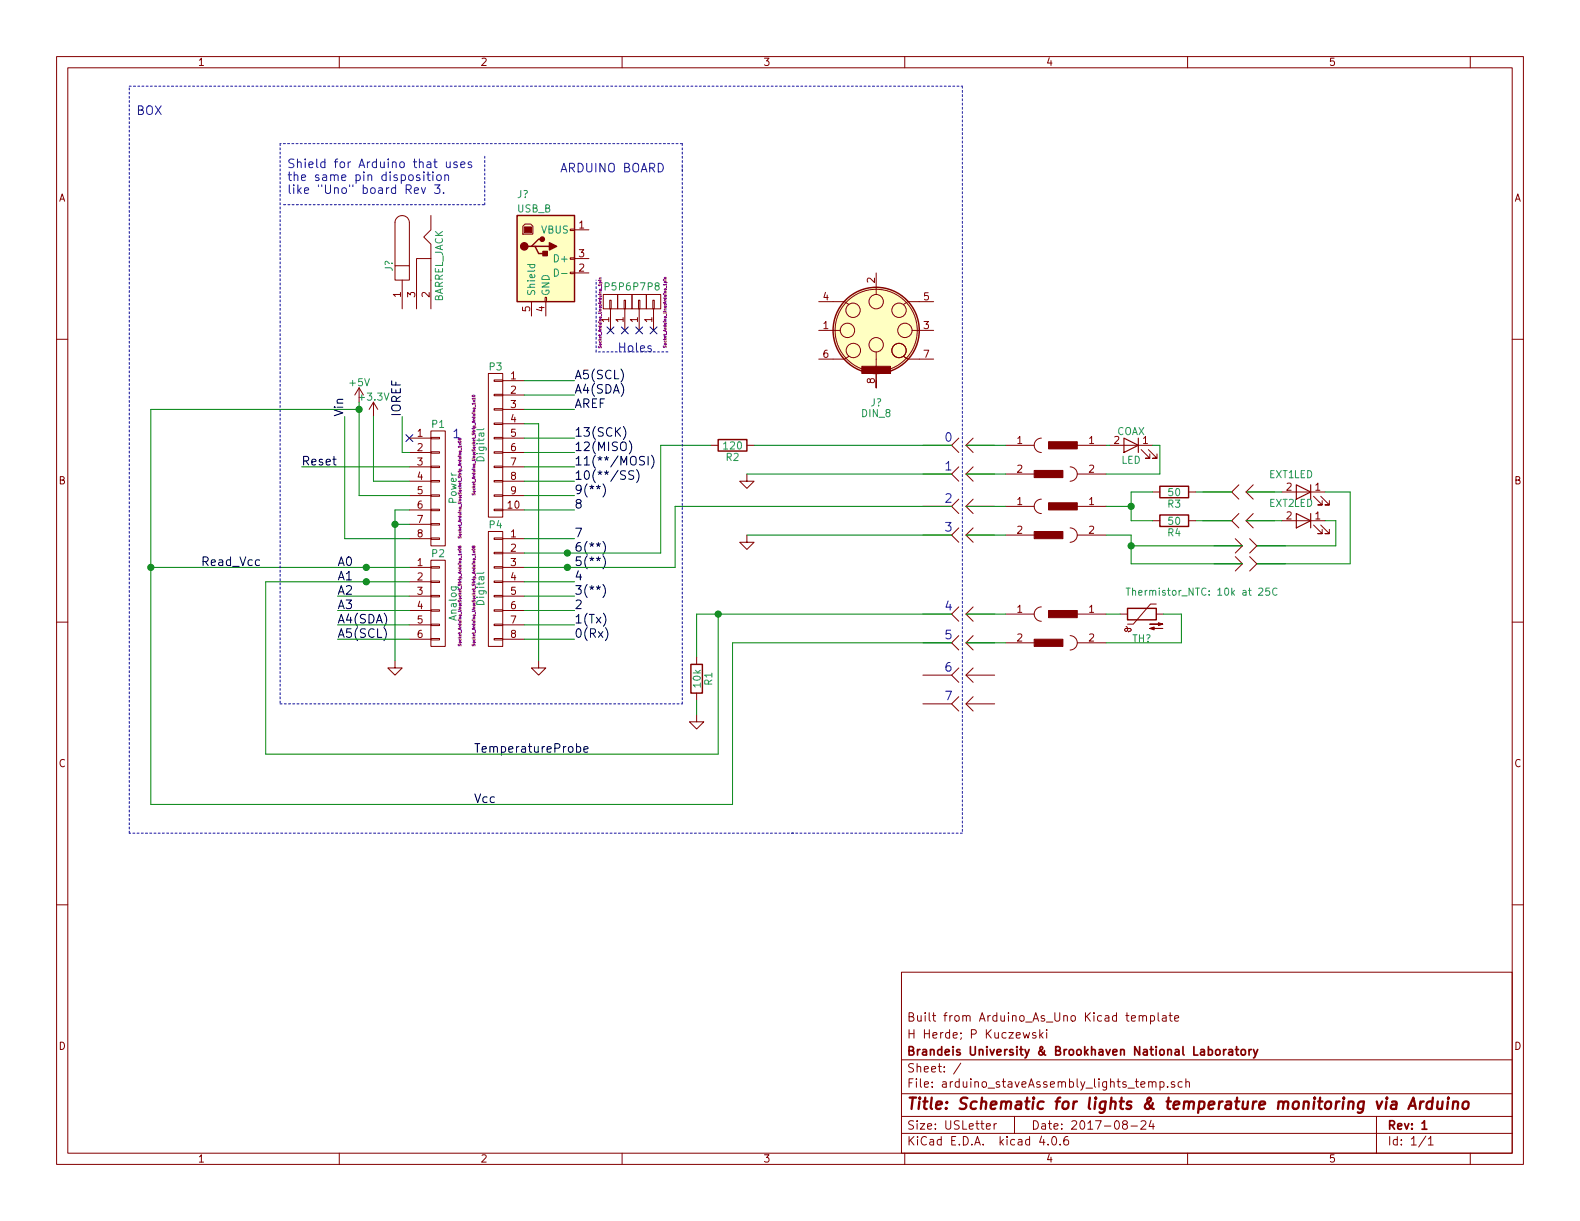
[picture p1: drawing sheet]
EESchema Schematic File Version 2
LIBS:power
LIBS:device
LIBS:transistors
LIBS:conn
LIBS:linear
LIBS:regul
LIBS:74xx
LIBS:cmos4000
LIBS:adc-dac
LIBS:memory
LIBS:xilinx
LIBS:microcontrollers
LIBS:dsp
LIBS:microchip
LIBS:analog_switches
LIBS:motorola
LIBS:texas
LIBS:intel
LIBS:audio
LIBS:interface
LIBS:digital-audio
LIBS:philips
LIBS:display
LIBS:cypress
LIBS:siliconi
LIBS:opto
LIBS:atmel
LIBS:contrib
LIBS:valves
LIBS:graphic
LIBS:arduino_staveAssembly_lights_temp-cache
EELAYER 25 0
EELAYER END
$Descr USLetter 11000 8500
encoding utf-8
Sheet 1 1
Title "Schematic for lights & temperature monitoring via Arduino"
Date "2017-08-24"
Rev "1"
Comp "Brandeis University & Brookhaven National Laboratory"
Comment1 "H Herde; P Kuczewski"
Comment2 "Built from Arduino_As_Uno Kicad template"
Comment3 ""
Comment4 ""
$EndDescr
Text Label 2400 2900 1    60   ~ 0
Vin
Text Label 2800 2900 1    60   ~ 0
IOREF
Text Label 2350 3950 0    60   ~ 0
A0
Text Label 2350 4050 0    60   ~ 0
A1
Text Label 2350 4150 0    60   ~ 0
A2
Text Label 2350 4250 0    60   ~ 0
A3
Text Label 2350 4350 0    60   ~ 0
A4(SDA)
Text Label 2350 4450 0    60   ~ 0
A5(SCL)
Text Label 4000 4450 0    60   ~ 0
0(Rx)
Text Label 4000 4250 0    60   ~ 0
2
Text Label 4000 4350 0    60   ~ 0
1(Tx)
Text Label 4000 4150 0    60   ~ 0
3(**)
Text Label 4000 4050 0    60   ~ 0
4
Text Label 4000 3950 0    60   ~ 0
5(**)
Text Label 4000 3850 0    60   ~ 0
6(**)
Text Label 4000 3750 0    60   ~ 0
7
Text Label 4000 3550 0    60   ~ 0
8
Text Label 4000 3450 0    60   ~ 0
9(**)
Text Label 4000 3350 0    60   ~ 0
10(**/SS)
Text Label 4000 3250 0    60   ~ 0
11(**/MOSI)
Text Label 4000 3150 0    60   ~ 0
12(MISO)
Text Label 4000 3050 0    60   ~ 0
13(SCK)
Text Label 4000 2850 0    60   ~ 0
AREF
NoConn ~ 2850 3050
Text Label 4000 2750 0    60   ~ 0
A4(SDA)
Text Label 4000 2650 0    60   ~ 0
A5(SCL)
Text Notes 4300 2450 0    60   ~ 0
Holes
Text Notes 2000 1350 0    60   ~ 0
Shield for Arduino that uses\nthe same pin disposition\nlike "Uno" board Rev 3.
$Comp
L CONN_01X08 P1
U 1 1
P 3050 3400
F 0 "P1" H 3050 3850 50  0000 C CNN
F 1 "Power" V 3150 3400 50  0000 C CNN
F 2 "Socket_Arduino_Uno:Socket_Strip_Arduino_1x08" V 3200 3400 20  0000 C CNN
F 3 "" H 3050 3400 50  0000 C CNN
	1    3050 3400
	1    0    0    -1  
$EndComp
Text Label 2100 3250 0    60   ~ 0
Reset
$Comp
L +3.3V #PWR01
U 1 1
P 2600 2900
F 0 "#PWR01" H 2600 2750 50  0001 C CNN
F 1 "+3.3V" H 2600 3040 50  0000 C CNN
F 2 "" H 2600 2900 50  0000 C CNN
F 3 "" H 2600 2900 50  0000 C CNN
	1    2600 2900
	1    0    0    -1  
$EndComp
$Comp
L +5V #PWR02
U 1 1
P 2500 2800
F 0 "#PWR02" H 2500 2650 50  0001 C CNN
F 1 "+5V" H 2500 2940 50  0000 C CNN
F 2 "" H 2500 2800 50  0000 C CNN
F 3 "" H 2500 2800 50  0000 C CNN
	1    2500 2800
	1    0    0    -1  
$EndComp
$Comp
L GND #PWR03
U 1 1
P 2750 4600
F 0 "#PWR03" H 2750 4350 50  0001 C CNN
F 1 "GND" H 2750 4450 50  0001 C CNN
F 2 "" H 2750 4600 50  0000 C CNN
F 3 "" H 2750 4600 50  0000 C CNN
	1    2750 4600
	1    0    0    -1  
$EndComp
$Comp
L GND #PWR04
U 1 1
P 3750 4600
F 0 "#PWR04" H 3750 4350 50  0001 C CNN
F 1 "GND" H 3750 4450 50  0001 C CNN
F 2 "" H 3750 4600 50  0000 C CNN
F 3 "" H 3750 4600 50  0000 C CNN
	1    3750 4600
	1    0    0    -1  
$EndComp
$Comp
L CONN_01X06 P2
U 1 1
P 3050 4200
F 0 "P2" H 3050 4550 50  0000 C CNN
F 1 "Analog" V 3150 4200 50  0000 C CNN
F 2 "Socket_Arduino_Uno:Socket_Strip_Arduino_1x06" V 3200 4250 20  0000 C CNN
F 3 "" H 3050 4200 50  0000 C CNN
	1    3050 4200
	1    0    0    -1  
$EndComp
$Comp
L CONN_01X01 P5
U 1 1
P 4250 2100
F 0 "P5" V 4350 2100 50  0000 C CNN
F 1 "CONN_01X01" V 4350 2100 50  0001 C CNN
F 2 "Socket_Arduino_Uno:Arduino_1pin" H 4171 2174 20  0000 C CNN
F 3 "" H 4250 2100 50  0000 C CNN
	1    4250 2100
	0    -1   -1   0   
$EndComp
$Comp
L CONN_01X01 P6
U 1 1
P 4350 2100
F 0 "P6" V 4450 2100 50  0000 C CNN
F 1 "CONN_01X01" V 4450 2100 50  0001 C CNN
F 2 "Socket_Arduino_Uno:Arduino_1pin" H 4350 2100 20  0001 C CNN
F 3 "" H 4350 2100 50  0000 C CNN
	1    4350 2100
	0    -1   -1   0   
$EndComp
$Comp
L CONN_01X01 P7
U 1 1
P 4450 2100
F 0 "P7" V 4550 2100 50  0000 C CNN
F 1 "CONN_01X01" V 4550 2100 50  0001 C CNN
F 2 "Socket_Arduino_Uno:Arduino_1pin" V 4450 2100 20  0001 C CNN
F 3 "" H 4450 2100 50  0000 C CNN
	1    4450 2100
	0    -1   -1   0   
$EndComp
$Comp
L CONN_01X01 P8
U 1 1
P 4550 2100
F 0 "P8" V 4650 2100 50  0000 C CNN
F 1 "CONN_01X01" V 4650 2100 50  0001 C CNN
F 2 "Socket_Arduino_Uno:Arduino_1pin" H 4474 2022 20  0000 C CNN
F 3 "" H 4550 2100 50  0000 C CNN
	1    4550 2100
	0    -1   -1   0   
$EndComp
NoConn ~ 4250 2300
NoConn ~ 4350 2300
NoConn ~ 4450 2300
NoConn ~ 4550 2300
$Comp
L CONN_01X08 P4
U 1 1
P 3450 4100
F 0 "P4" H 3450 4550 50  0000 C CNN
F 1 "Digital" V 3550 4100 50  0000 C CNN
F 2 "Socket_Arduino_Uno:Socket_Strip_Arduino_1x08" V 3600 4050 20  0000 C CNN
F 3 "" H 3450 4100 50  0000 C CNN
	1    3450 4100
	-1   0    0    -1  
$EndComp
$Comp
L CONN_01X10 P3
U 1 1
P 3450 3100
F 0 "P3" H 3450 3650 50  0000 C CNN
F 1 "Digital" V 3550 3100 50  0000 C CNN
F 2 "Socket_Arduino_Uno:Socket_Strip_Arduino_1x10" V 3600 3100 20  0000 C CNN
F 3 "" H 3450 3100 50  0000 C CNN
	1    3450 3100
	-1   0    0    -1  
$EndComp
Text Notes 3150 3050 0    60   ~ 0
1
$Comp
L USB_B J?
U 1 1
P 3800 1800
F 0 "J?" H 3600 2250 50  0000 L CNN
F 1 "USB_B" H 3600 2150 50  0000 L CNN
F 2 "" H 3950 1750 50  0001 C CNN
F 3 "" H 3950 1750 50  0001 C CNN
	1    3800 1800
	1    0    0    -1  
$EndComp
$Comp
L BARREL_JACK J?
U 1 1
P 2900 1850
F 0 "J?" H 2900 2045 50  0000 C CNN
F 1 "BARREL_JACK" H 2900 1695 50  0000 C CNN
F 2 "" H 2900 1850 50  0001 C CNN
F 3 "" H 2900 1850 50  0001 C CNN
	1    2900 1850
	0    -1   1    0   
$EndComp
$Comp
L R R1
U 1 1
P 4850 4725
F 0 "R1" V 4930 4725 50  0000 C CNN
F 1 "10k" V 4850 4725 50  0000 C CNN
F 2 "" V 4780 4725 50  0001 C CNN
F 3 "" H 4850 4725 50  0001 C CNN
	1    4850 4725
	1    0    0    -1  
$EndComp
$Comp
L Thermistor_NTC TH?
U 1 1
P 7950 4275
F 0 "TH?" V 7775 4275 50  0000 C CNN
F 1 "Thermistor_NTC: 10k at 25C" V 8100 3325 50  0000 L CNN
F 2 "" H 7950 4325 50  0001 C CNN
F 3 "http://www.murata.com/~/media/webrenewal/support/library/catalog/products/thermistor/ntc/r44e.ashx" H 7950 4325 50  0001 C CNN
F 4 "490-12820-ND" V 7950 4275 60  0001 C CNN "DigiKey Part Number"
	1    7950 4275
	0    -1   -1   0   
$EndComp
$Comp
L LED COAX
U 1 1
P 7875 3100
F 0 "COAX" H 7875 3200 50  0000 C CNN
F 1 "LED" H 7875 3000 50  0000 C CNN
F 2 "" H 7875 3100 50  0001 C CNN
F 3 "http://www.hotenda.com/datasheet-html/2371198/1/334-15%2FX1C2-1UWA.html" H 7875 3100 50  0001 C CNN
F 4 "H2886877" H 7875 3100 60  0001 C CNN "Hotenda Part Number"
	1    7875 3100
	-1   0    0    -1  
$EndComp
$Comp
L GND #PWR?
U 1 1
P 4850 4975
F 0 "#PWR?" H 4850 4725 50  0001 C CNN
F 1 "GND" H 4850 4825 50  0001 C CNN
F 2 "" H 4850 4975 50  0000 C CNN
F 3 "" H 4850 4975 50  0000 C CNN
	1    4850 4975
	1    0    0    -1  
$EndComp
$Comp
L R R3
U 1 1
P 8175 3425
F 0 "R3" V 8255 3425 50  0000 C CNN
F 1 "50" V 8175 3425 50  0000 C CNN
F 2 "" V 8105 3425 50  0001 C CNN
F 3 "" H 8175 3425 50  0001 C CNN
	1    8175 3425
	0    1    1    0   
$EndComp
$Comp
L R R4
U 1 1
P 8175 3625
F 0 "R4" V 8255 3625 50  0000 C CNN
F 1 "50" V 8175 3625 50  0000 C CNN
F 2 "" V 8105 3625 50  0001 C CNN
F 3 "" H 8175 3625 50  0001 C CNN
	1    8175 3625
	0    1    1    0   
$EndComp
$Comp
L LED EXT1
U 1 1
P 9075 3425
F 0 "EXT1" H 9225 3550 50  0000 C CNN
F 1 "LED" H 9075 3550 50  0000 C CNN
F 2 "" H 9075 3425 50  0001 C CNN
F 3 "http://www.hotenda.com/datasheet-html/2371198/1/334-15%2FX1C2-1UWA.html" H 9075 3425 50  0001 C CNN
F 4 "H2886877" H 9075 3425 60  0001 C CNN "Hotenda Part Number"
	1    9075 3425
	-1   0    0    -1  
$EndComp
$Comp
L LED EXT2
U 1 1
P 9075 3625
F 0 "EXT2" H 9225 3750 50  0000 C CNN
F 1 "LED" H 9075 3750 50  0000 C CNN
F 2 "" H 9075 3625 50  0001 C CNN
F 3 "http://www.hotenda.com/datasheet-html/2371198/1/334-15%2FX1C2-1UWA.html" H 9075 3625 50  0001 C CNN
F 4 "H2886877" H 9075 3625 60  0001 C CNN "Hotenda Part Number"
	1    9075 3625
	-1   0    0    -1  
$EndComp
$Comp
L R R2
U 1 1
P 5100 3100
F 0 "R2" V 5180 3100 50  0000 C CNN
F 1 "120" V 5100 3100 50  0000 C CNN
F 2 "" V 5030 3100 50  0001 C CNN
F 3 "" H 5100 3100 50  0001 C CNN
	1    5100 3100
	0    1    1    0   
$EndComp
$Comp
L GND #PWR?
U 1 1
P 5200 3300
F 0 "#PWR?" H 5200 3050 50  0001 C CNN
F 1 "GND" H 5200 3150 50  0001 C CNN
F 2 "" H 5200 3300 50  0000 C CNN
F 3 "" H 5200 3300 50  0000 C CNN
	1    5200 3300
	1    0    0    -1  
$EndComp
Text Notes 3900 1200 0    60   ~ 0
ARDUINO BOARD
$Comp
L GND #PWR?
U 1 1
P 5200 3725
F 0 "#PWR?" H 5200 3475 50  0001 C CNN
F 1 "GND" H 5200 3575 50  0001 C CNN
F 2 "" H 5200 3725 50  0000 C CNN
F 3 "" H 5200 3725 50  0000 C CNN
	1    5200 3725
	1    0    0    -1  
$EndComp
Text Notes 950  800  0    60   ~ 0
BOX
Text Label 3300 5600 0    60   ~ 0
Vcc
Text Label 1400 3950 0    60   ~ 0
Read_Vcc
Text Label 3300 5250 0    60   ~ 0
TemperatureProbe
$Comp
L DIN_8 J?
U 1 1
P 6100 2300
F 0 "J?" H 6100 1800 50  0000 C CNN
F 1 "DIN_8" H 6100 1725 50  0000 C CNN
F 2 "" H 6100 2300 50  0001 C CNN
F 3 "http://www.amphenol-sine.com/pdf/catalog/C091.pdf" H 6100 2300 50  0001 C CNN
F 4 "361-1068-ND; 361-1050-ND" H 6100 2300 60  0001 C CNN "DigiKey Part Number"
	1    6100 2300
	1    0    0    -1  
$EndComp
$Comp
L Single-wire-connection-female cc?
U 1 1
P 6675 3100
F 0 "cc?" H 6675 2950 60  0001 C CNN
F 1 "Single-wire-connection-female" H 6675 2950 60  0001 C CNN
F 2 "" H 6675 2950 60  0001 C CNN
F 3 "" H 6675 2950 60  0001 C CNN
	1    6675 3100
	-1   0    0    -1  
$EndComp
$Comp
L Single-wire-connection-male cc?
U 1 1
P 6725 4475
F 0 "cc?" H 6725 4325 60  0001 C CNN
F 1 "Single-wire-connection-male" H 6725 4325 60  0001 C CNN
F 2 "" H 6725 4325 60  0001 C CNN
F 3 "" H 6725 4325 60  0001 C CNN
	1    6725 4475
	-1   0    0    1   
$EndComp
$Comp
L Single-wire-connection-female cc?
U 1 1
P 6675 4475
F 0 "cc?" H 6675 4325 60  0001 C CNN
F 1 "Single-wire-connection-female" H 6675 4325 60  0001 C CNN
F 2 "" H 6675 4325 60  0001 C CNN
F 3 "" H 6675 4325 60  0001 C CNN
	1    6675 4475
	-1   0    0    -1  
$EndComp
$Comp
L Single-wire-connection-male cc?
U 1 1
P 6725 3100
F 0 "cc?" H 6725 2950 60  0001 C CNN
F 1 "Single-wire-connection-male" H 6725 2950 60  0001 C CNN
F 2 "" H 6725 2950 60  0001 C CNN
F 3 "" H 6725 2950 60  0001 C CNN
	1    6725 3100
	-1   0    0    -1  
$EndComp
$Comp
L Single-wire-connection-female cc?
U 1 1
P 6675 3300
F 0 "cc?" H 6675 3150 60  0001 C CNN
F 1 "Single-wire-connection-female" H 6675 3150 60  0001 C CNN
F 2 "" H 6675 3150 60  0001 C CNN
F 3 "" H 6675 3150 60  0001 C CNN
	1    6675 3300
	-1   0    0    -1  
$EndComp
$Comp
L Single-wire-connection-male cc?
U 1 1
P 6725 3300
F 0 "cc?" H 6725 3150 60  0001 C CNN
F 1 "Single-wire-connection-male" H 6725 3150 60  0001 C CNN
F 2 "" H 6725 3150 60  0001 C CNN
F 3 "" H 6725 3150 60  0001 C CNN
	1    6725 3300
	-1   0    0    -1  
$EndComp
$Comp
L Single-wire-connection-female cc?
U 1 1
P 8625 3425
F 0 "cc?" H 8625 3275 60  0001 C CNN
F 1 "Single-wire-connection-female" H 8625 3275 60  0001 C CNN
F 2 "" H 8625 3275 60  0001 C CNN
F 3 "" H 8625 3275 60  0001 C CNN
	1    8625 3425
	-1   0    0    -1  
$EndComp
$Comp
L Single-wire-connection-male cc?
U 1 1
P 8675 3425
F 0 "cc?" H 8675 3275 60  0001 C CNN
F 1 "Single-wire-connection-male" H 8675 3275 60  0001 C CNN
F 2 "" H 8675 3275 60  0001 C CNN
F 3 "" H 8675 3275 60  0001 C CNN
	1    8675 3425
	-1   0    0    -1  
$EndComp
$Comp
L CONN_01X02_POL1 J?
U 1 1
P 7400 4375
F 0 "J?" H 7400 4550 50  0001 C CNN
F 1 "CONN_01X02_POL1" H 7400 4175 50  0001 C CNN
F 2 "" H 7400 4475 50  0001 C CNN
F 3 "" H 7400 4475 50  0001 C CNN
	1    7400 4375
	1    0    0    -1  
$EndComp
$Comp
L CONN_01X02_POL2 J?
U 1 1
P 7100 4375
F 0 "J?" H 7100 4575 50  0001 C CNN
F 1 "CONN_01X02_POL2" H 7175 4175 50  0001 C CNN
F 2 "" H 7100 4475 50  0001 C CNN
F 3 "" H 7100 4475 50  0001 C CNN
	1    7100 4375
	1    0    0    -1  
$EndComp
$Comp
L CONN_01X02_POL1 J?
U 1 1
P 7400 3200
F 0 "J?" H 7400 3375 50  0001 C CNN
F 1 "CONN_01X02_POL1" H 7400 3000 50  0001 C CNN
F 2 "" H 7400 3300 50  0001 C CNN
F 3 "" H 7400 3300 50  0001 C CNN
	1    7400 3200
	1    0    0    -1  
$EndComp
$Comp
L CONN_01X02_POL2 J?
U 1 1
P 7100 3200
F 0 "J?" H 7100 3400 50  0001 C CNN
F 1 "CONN_01X02_POL2" H 7175 3000 50  0001 C CNN
F 2 "" H 7100 3300 50  0001 C CNN
F 3 "" H 7100 3300 50  0001 C CNN
	1    7100 3200
	1    0    0    -1  
$EndComp
$Comp
L CONN_01X02_POL1 J?
U 1 1
P 7400 3625
F 0 "J?" H 7400 3800 50  0001 C CNN
F 1 "CONN_01X02_POL1" H 7400 3425 50  0001 C CNN
F 2 "" H 7400 3725 50  0001 C CNN
F 3 "" H 7400 3725 50  0001 C CNN
	1    7400 3625
	1    0    0    -1  
$EndComp
$Comp
L CONN_01X02_POL2 J?
U 1 1
P 7100 3625
F 0 "J?" H 7100 3825 50  0001 C CNN
F 1 "CONN_01X02_POL2" H 7175 3425 50  0001 C CNN
F 2 "" H 7100 3725 50  0001 C CNN
F 3 "" H 7100 3725 50  0001 C CNN
	1    7100 3625
	1    0    0    -1  
$EndComp
$Comp
L Single-wire-connection-female cc?
U 1 1
P 8625 3625
F 0 "cc?" H 8625 3475 60  0001 C CNN
F 1 "Single-wire-connection-female" H 8625 3475 60  0001 C CNN
F 2 "" H 8625 3475 60  0001 C CNN
F 3 "" H 8625 3475 60  0001 C CNN
	1    8625 3625
	-1   0    0    -1  
$EndComp
$Comp
L Single-wire-connection-male cc?
U 1 1
P 8675 3625
F 0 "cc?" H 8675 3475 60  0001 C CNN
F 1 "Single-wire-connection-male" H 8675 3475 60  0001 C CNN
F 2 "" H 8675 3475 60  0001 C CNN
F 3 "" H 8675 3475 60  0001 C CNN
	1    8675 3625
	-1   0    0    -1  
$EndComp
$Comp
L Single-wire-connection-female cc?
U 1 1
P 6675 3525
F 0 "cc?" H 6675 3375 60  0001 C CNN
F 1 "Single-wire-connection-female" H 6675 3375 60  0001 C CNN
F 2 "" H 6675 3375 60  0001 C CNN
F 3 "" H 6675 3375 60  0001 C CNN
	1    6675 3525
	-1   0    0    -1  
$EndComp
$Comp
L Single-wire-connection-male cc?
U 1 1
P 6725 3525
F 0 "cc?" H 6725 3375 60  0001 C CNN
F 1 "Single-wire-connection-male" H 6725 3375 60  0001 C CNN
F 2 "" H 6725 3375 60  0001 C CNN
F 3 "" H 6725 3375 60  0001 C CNN
	1    6725 3525
	-1   0    0    -1  
$EndComp
$Comp
L Single-wire-connection-female cc?
U 1 1
P 6675 3725
F 0 "cc?" H 6675 3575 60  0001 C CNN
F 1 "Single-wire-connection-female" H 6675 3575 60  0001 C CNN
F 2 "" H 6675 3575 60  0001 C CNN
F 3 "" H 6675 3575 60  0001 C CNN
	1    6675 3725
	-1   0    0    -1  
$EndComp
$Comp
L Single-wire-connection-male cc?
U 1 1
P 6725 3725
F 0 "cc?" H 6725 3575 60  0001 C CNN
F 1 "Single-wire-connection-male" H 6725 3575 60  0001 C CNN
F 2 "" H 6725 3575 60  0001 C CNN
F 3 "" H 6725 3575 60  0001 C CNN
	1    6725 3725
	-1   0    0    -1  
$EndComp
$Comp
L Single-wire-connection-female cc?
U 1 1
P 8700 3800
F 0 "cc?" H 8700 3650 60  0001 C CNN
F 1 "Single-wire-connection-female" H 8700 3650 60  0001 C CNN
F 2 "" H 8700 3650 60  0001 C CNN
F 3 "" H 8700 3650 60  0001 C CNN
	1    8700 3800
	1    0    0    -1  
$EndComp
$Comp
L Single-wire-connection-male cc?
U 1 1
P 8650 3800
F 0 "cc?" H 8650 3650 60  0001 C CNN
F 1 "Single-wire-connection-male" H 8650 3650 60  0001 C CNN
F 2 "" H 8650 3650 60  0001 C CNN
F 3 "" H 8650 3650 60  0001 C CNN
	1    8650 3800
	1    0    0    -1  
$EndComp
$Comp
L Single-wire-connection-female cc?
U 1 1
P 8700 3925
F 0 "cc?" H 8700 3775 60  0001 C CNN
F 1 "Single-wire-connection-female" H 8700 3775 60  0001 C CNN
F 2 "" H 8700 3775 60  0001 C CNN
F 3 "" H 8700 3775 60  0001 C CNN
	1    8700 3925
	1    0    0    -1  
$EndComp
$Comp
L Single-wire-connection-male cc?
U 1 1
P 8650 3925
F 0 "cc?" H 8650 3775 60  0001 C CNN
F 1 "Single-wire-connection-male" H 8650 3775 60  0001 C CNN
F 2 "" H 8650 3775 60  0001 C CNN
F 3 "" H 8650 3775 60  0001 C CNN
	1    8650 3925
	1    0    0    -1  
$EndComp
Wire Wire Line
	9400 3425 9225 3425
Wire Wire Line
	9400 3925 9400 3425
Wire Wire Line
	8750 3925 9400 3925
Wire Wire Line
	9300 3625 9225 3625
Wire Wire Line
	9300 3800 9300 3625
Wire Wire Line
	8750 3800 9300 3800
Wire Wire Line
	7875 3625 8025 3625
Wire Wire Line
	7700 3525 7875 3525
Connection ~ 7875 3525
Wire Wire Line
	7875 3425 8025 3425
Wire Wire Line
	7875 3425 7875 3625
Wire Wire Line
	8675 3625 8925 3625
Wire Wire Line
	8325 3625 8575 3625
Wire Wire Line
	8325 3425 8575 3425
Wire Wire Line
	8675 3425 8925 3425
Wire Wire Line
	6725 3300 7000 3300
Wire Wire Line
	8075 3300 7700 3300
Wire Wire Line
	8075 3100 8075 3300
Wire Wire Line
	8025 3100 8075 3100
Wire Wire Line
	7700 3100 7725 3100
Wire Wire Line
	5200 3300 6625 3300
Wire Wire Line
	6725 3100 7000 3100
Wire Wire Line
	5250 3100 6625 3100
Wire Notes Line
	900  600  6700 600 
Wire Notes Line
	5525 5800 900  5800
Wire Wire Line
	1050 5600 5100 5600
Wire Wire Line
	4850 4975 4850 4875
Wire Wire Line
	4850 4275 4850 4575
Wire Wire Line
	1850 5250 5000 5250
Wire Wire Line
	1850 4050 1850 5250
Wire Wire Line
	1850 4050 2850 4050
Connection ~ 1050 3950
Wire Wire Line
	1050 3950 2850 3950
Wire Wire Line
	1050 2850 1050 5600
Wire Wire Line
	2500 2850 1050 2850
Wire Wire Line
	4600 3100 4950 3100
Wire Wire Line
	4600 3850 4600 3100
Wire Notes Line
	900  5800 900  600 
Wire Notes Line
	4750 1000 4750 1200
Wire Notes Line
	4750 1000 1950 1000
Wire Notes Line
	4750 4900 4750 1150
Connection ~ 3950 3850
Connection ~ 3950 3950
Connection ~ 2500 2850
Connection ~ 2550 4050
Connection ~ 2550 3950
Wire Notes Line
	4150 2450 4150 1950
Wire Notes Line
	4650 2450 4150 2450
Wire Wire Line
	2850 3250 2100 3250
Wire Notes Line
	1950 4900 4750 4900
Wire Notes Line
	1950 1000 1950 4900
Wire Wire Line
	2750 3550 2750 4600
Wire Wire Line
	3750 2950 3750 4600
Wire Wire Line
	3650 2950 3750 2950
Wire Wire Line
	3650 3750 4000 3750
Wire Wire Line
	3650 3850 4600 3850
Wire Wire Line
	3650 3950 3950 3950
Wire Wire Line
	3650 4050 4000 4050
Wire Wire Line
	3650 4150 4000 4150
Wire Wire Line
	3650 4250 4000 4250
Wire Wire Line
	3650 4350 4000 4350
Wire Wire Line
	3650 4450 4000 4450
Wire Wire Line
	3650 2650 4000 2650
Wire Wire Line
	3650 2750 4000 2750
Wire Wire Line
	3650 2850 4000 2850
Wire Wire Line
	3650 3050 4000 3050
Wire Wire Line
	3650 3150 4000 3150
Wire Wire Line
	3650 3250 4000 3250
Wire Wire Line
	3650 3350 4000 3350
Wire Wire Line
	3650 3450 4000 3450
Wire Wire Line
	3650 3550 4000 3550
Wire Wire Line
	2850 4450 2350 4450
Wire Wire Line
	2850 4350 2350 4350
Wire Wire Line
	2850 4250 2350 4250
Wire Wire Line
	2850 4150 2350 4150
Wire Wire Line
	2600 3350 2600 2900
Wire Wire Line
	2500 2800 2500 3450
Wire Wire Line
	2400 3750 2400 2900
Connection ~ 2750 3650
Wire Wire Line
	2850 3650 2750 3650
Wire Wire Line
	2850 3550 2750 3550
Wire Wire Line
	2850 3750 2400 3750
Wire Wire Line
	2500 3450 2850 3450
Wire Wire Line
	2850 3350 2600 3350
Wire Wire Line
	2800 3150 2850 3150
Wire Wire Line
	2800 2900 2800 3150
Wire Notes Line
	3375 1425 3375 1075
Wire Notes Line
	1975 1425 3375 1425
Wire Wire Line
	7875 3800 8650 3800
Connection ~ 7875 3800
Wire Wire Line
	7875 3925 8650 3925
Wire Wire Line
	7875 3725 7875 3925
Wire Wire Line
	7700 3725 7875 3725
Wire Wire Line
	7700 4275 7800 4275
Wire Wire Line
	3975 3950 4700 3950
Wire Wire Line
	4700 3950 4700 3525
Wire Wire Line
	4700 3525 6625 3525
Wire Wire Line
	6725 3525 7000 3525
Wire Wire Line
	5200 3725 6625 3725
Wire Wire Line
	6725 3725 7000 3725
$Comp
L Single-wire-connection-male cc?
U 1 1
P 6725 4275
F 0 "cc?" H 6725 4125 60  0001 C CNN
F 1 "Single-wire-connection-male" H 6725 4125 60  0001 C CNN
F 2 "" H 6725 4125 60  0001 C CNN
F 3 "" H 6725 4125 60  0001 C CNN
	1    6725 4275
	-1   0    0    1   
$EndComp
$Comp
L Single-wire-connection-female cc?
U 1 1
P 6675 4275
F 0 "cc?" H 6675 4125 60  0001 C CNN
F 1 "Single-wire-connection-female" H 6675 4125 60  0001 C CNN
F 2 "" H 6675 4125 60  0001 C CNN
F 3 "" H 6675 4125 60  0001 C CNN
	1    6675 4275
	-1   0    0    -1  
$EndComp
Wire Wire Line
	6725 4475 7000 4475
Wire Wire Line
	6725 4275 7000 4275
Wire Wire Line
	5100 5600 5100 4475
Wire Wire Line
	5100 4475 6625 4475
Wire Wire Line
	5000 5250 5000 4275
Wire Wire Line
	4850 4275 6625 4275
Connection ~ 5000 4275
Wire Wire Line
	7700 4475 8225 4475
Wire Wire Line
	8225 4475 8225 4275
Wire Wire Line
	8225 4275 8100 4275
$Comp
L Single-wire-connection-male cc?
U 1 1
P 6725 4900
F 0 "cc?" H 6725 4750 60  0001 C CNN
F 1 "Single-wire-connection-male" H 6725 4750 60  0001 C CNN
F 2 "" H 6725 4750 60  0001 C CNN
F 3 "" H 6725 4750 60  0001 C CNN
	1    6725 4900
	-1   0    0    1   
$EndComp
$Comp
L Single-wire-connection-female cc?
U 1 1
P 6675 4900
F 0 "cc?" H 6675 4750 60  0001 C CNN
F 1 "Single-wire-connection-female" H 6675 4750 60  0001 C CNN
F 2 "" H 6675 4750 60  0001 C CNN
F 3 "" H 6675 4750 60  0001 C CNN
	1    6675 4900
	-1   0    0    -1  
$EndComp
$Comp
L Single-wire-connection-male cc?
U 1 1
P 6725 4700
F 0 "cc?" H 6725 4550 60  0001 C CNN
F 1 "Single-wire-connection-male" H 6725 4550 60  0001 C CNN
F 2 "" H 6725 4550 60  0001 C CNN
F 3 "" H 6725 4550 60  0001 C CNN
	1    6725 4700
	-1   0    0    1   
$EndComp
$Comp
L Single-wire-connection-female cc?
U 1 1
P 6675 4700
F 0 "cc?" H 6675 4550 60  0001 C CNN
F 1 "Single-wire-connection-female" H 6675 4550 60  0001 C CNN
F 2 "" H 6675 4550 60  0001 C CNN
F 3 "" H 6675 4550 60  0001 C CNN
	1    6675 4700
	-1   0    0    -1  
$EndComp
Text Notes 6575 3075 0    60   ~ 0
0
Text Notes 6575 3275 0    60   ~ 0
1
Text Notes 6575 3500 0    60   ~ 0
2
Text Notes 6575 3700 0    60   ~ 0
3
Text Notes 6575 4250 0    60   ~ 0
4
Text Notes 6575 4450 0    60   ~ 0
5
Text Notes 6575 4675 0    60   ~ 0
6
Text Notes 6575 4875 0    60   ~ 0
7
Wire Notes Line
	6700 600  6700 5800
Wire Notes Line
	6700 5800 5500 5800
$EndSCHEMATC
